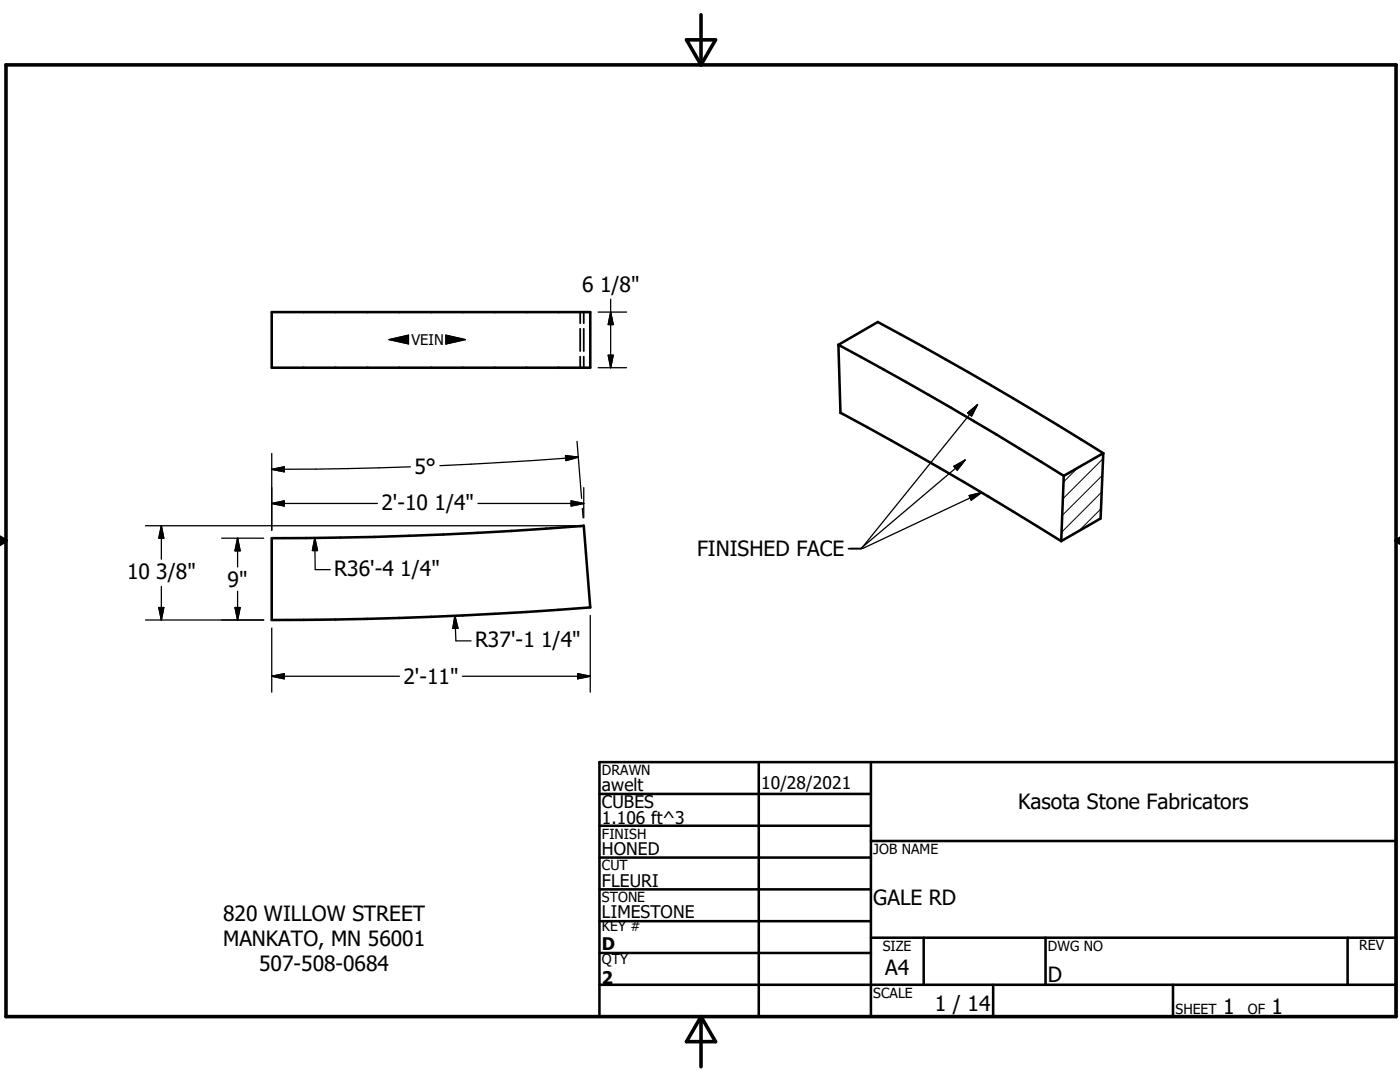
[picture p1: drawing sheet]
<svg xmlns="http://www.w3.org/2000/svg" width="279mm" height="216mm" viewBox="0 0 279 216" stroke-linecap="round" stroke-linejoin="round" font-family="sans-serif">
<g fill="none" stroke="#000" stroke-width=".51">
<path d="M54.2 62.3h63.6v11.1h-63.6zM167.3 68.8l.4 13.6a730.4 730.4 0 0 1 44.1 25.6M167.3 68.8l7.9-4.5a766.4 766.4 0 0 1 45 26.1M167.3 68.8a780.8 780.8 0 0 1 45 26.2M212.3 95l-.5 13M220.2 90.4l-7.9 4.6M220.2 90.4l-.6 13.1-7.8 4.5M54.2 107.4a761.5 761.5 0 0 0 62.3-2.5l1.3 16.3a813.8 813.8 0 0 1-63.6 2.5zM119.6 158.4h54.2M119.6 152.1h159v50.8h-159zM151.4 152.1v50.8M173.8 152.1v50.8"/>
<path d="M119.6 164.8h54.2M119.6 171.1h54.2M119.6 177.5h54.2M173.8 167.8h104.8M119.6 183.8h54.2M119.6 190.2h54.2M119.6 196.5h159M173.8 187.1h104.8M184.3 187.1v9.4M198.2 196.5v6.4M208.7 187.1v9.4M234.1 196.5v6.4"/>
<path d="M268.9 187.1v9.4"/>
</g>
<path d="M115.8 62.3v2.2M115.8 65.6v4.4M115.8 71.2v2.2M116.5 62.3v2.2M116.5 65.6v4.4M116.5 71.2v2.2" fill="none" stroke="#000" stroke-width=".36"/>
<path d="M77.6 67.8l3.9-.9v1.7zM89 66.9l3.9 .9-3.9 .8z" fill="#000" stroke="#000" stroke-width=".2"/>
<path d="M215.1 93.4l-2.9 2.8M219.9 98.2l-8 8M220 94.9l-8 7.9M220.1 91.5l-8 8M219.7 101.5l-4.4 4.4" fill="none" stroke="#000" stroke-width=".2"/>
<path d="M1.2 12.9h277.4v190h-277.4zM137 7.9h5.8l-2.9 5zM139.9 2.9v10M-.1 107.9h1.3M-.1 107.2l1.3 .7M1.2 107.9l-1.2 .7M278.6 107.9h.8M278.6 107.9l.8 .5M279.4 107.4l-.8 .5M139.9 202.9v10M139.9 202.9l2.9 5h-5.8z" fill="none" stroke="#000" stroke-width=".71"/>
<g fill="none" stroke="#000" stroke-width=".25">
<path d="M121.9 59.7v13.7M77.6 67.8l3.9-.9v1.7zM89 66.9l3.9 .9-3.9 .8zM119.4 73.4h5.6M119.4 62.3h5.6M121.4 70.9h1l-.5 2.5zM121.9 62.3l.5 2.5h-1zM54.2 93.7l2.5-.6v1zM54.2 90.5v15.3M81.9 93.1l-12.6 .4-15.1 .2M112.9 90.9l2.5 .3-2.5 .7zM114 100l2.5 .5-2.5 .5z"/>
<path d="M115.2 88.1l.9 11.3M115.4 91.2l-8.8 .7-18.8 1M116.5 97.3v6M190.4 93l2.2-1.2-1.6 2zM192.6 91.8l-20.8 17.6h-2.5M193.1 82.4l2-1.6-1.2 2.2zM193.4 98.9l2.5-.6-2.1 1.5zM195.1 80.8l-23.2 28.7h-2.5M195.9 98.3l-23.7 11.1h-2.5M29 104.9h85.9M32.2 104.9l.5 2.5h-1zM32.2 104.9v6.7"/>
<path d="M32.2 117v6.7M44.2 107.4h8.4M47.4 107.4v5.7M47.4 118v5.7M47.4 107.4l.5 2.5h-1zM54.2 100.5l2.5-.5v1zM54.2 100.5h21.1M62.8 107.3l.1 6.4h3M62.8 107.3l.6 2.6h-1.1zM95.4 100.5h21.1M116.2 101.5l.2 1.8M29 123.7h23.6"/>
<path d="M31.7 121.2h1l-.5 2.5zM46.9 121.2h1l-.5 2.5zM54.2 134.9h25.5M54.2 134.9l2.5-.5v1zM54.2 125.3v12.8M90.8 122.9l.2 5h3M90.8 122.9l.6 2.5h-1zM92.3 134.9h25.5M115.3 134.4l2.5 .5-2.5 .5zM117.8 122.8v15.3"/>
</g>
<g fill="#000" stroke="#000" stroke-width=".25">
<path d="M121.4 70.9h1l-.5 2.5zM121.9 62.3l.5 2.5h-1zM54.2 100.5l2.5-.5v1zM54.2 93.7l2.5-.6v1zM112.9 90.9l2.5 .3-2.5 .7zM190.4 93l2.2-1.2-1.6 2zM193.4 98.9l2.5-.6-2.1 1.5zM193.1 82.4l2-1.6-1.2 2.2zM32.2 104.9l.5 2.5h-1zM47.4 107.4l.5 2.5h-1zM62.8 107.3l.6 2.6h-1.1zM114 100l2.5 .5-2.5 .5z"/>
<path d="M31.7 121.2h1l-.5 2.5zM46.9 121.2h1l-.5 2.5zM54.2 134.9l2.5-.5v1zM90.8 122.9l.6 2.5h-1zM115.3 134.4l2.5 .5-2.5 .5z"/>
</g>
<g font-size="4.2">
<text x="116.2" y="58.2">6 1/8&quot;</text>
<text x="82.7" y="94.6">5°</text>
<text x="76.1" y="101.7">2'-10 1/4&quot;</text>
<text x="139.1" y="111">FINISHED FACE</text>
<text x="25.4" y="115.6">10 3/8&quot;</text>
<text x="45.4" y="117.1">9&quot;</text>
<text x="66.7" y="114.9">R36'-4 1/4&quot;</text>
<text x="94.8" y="129.1">R37'-1 1/4&quot;</text>
<text x="80.5" y="136.5">2'-11&quot;</text>
<text x="203.2" y="161.5">Kasota Stone Fabricators</text>
<text x="44.5" y="183.7">820 WILLOW STREET</text>
<text x="174.3" y="180.5">GALE RD</text>
<text x="44.5" y="188.8">MANKATO, MN 56001</text>
<text x="51.7" y="193.8">507-508-0684</text>
<text x="176.7" y="194.6">A4</text>
<text x="209.1" y="196">D</text>
<text x="186.6" y="201.7">1 / 14</text>
<text x="244.1" y="202.3">1</text>
<text x="253.8" y="202.3">1</text>
</g>
<g font-size="3.5">
<text x="120.1" y="157.9">awelt</text>
<text x="120.1" y="161.2">CUBES</text>
<text x="151.9" y="157.4">10/28/2021</text>
<text x="120.1" y="164.5">1.106 ft^3</text>
<text x="120.1" y="170.6">HONED</text>
<text x="120.1" y="176.9">FLEURI</text>
<text x="120.1" y="183.3">LIMESTONE</text>
<text x="120.1" y="189.7">D</text>
<text x="120.1" y="196.4">2</text>
</g>
<text font-size="2.9" x="82.1" y="68.8">VEIN</text>
<g font-size="2.8">
<text x="120.1" y="154.6">DRAWN</text>
<text x="120.1" y="167.3">FINISH</text>
<text x="120.1" y="173.7">CUT</text>
<text x="174.3" y="170.4">JOB NAME</text>
<text x="120.1" y="180">STONE</text>
<text x="120.1" y="185.8">KEY #</text>
<text x="176.2" y="189.7">SIZE</text>
<text x="209.1" y="189.7">DWG NO</text>
<text x="271.3" y="189.7">REV</text>
<text x="120.1" y="192.4">QTY</text>
<text x="174.3" y="199.1">SCALE</text>
<text x="234.6" y="202.3">SHEET</text>
<text x="249" y="202.3">OF</text>
</g>
</svg>
